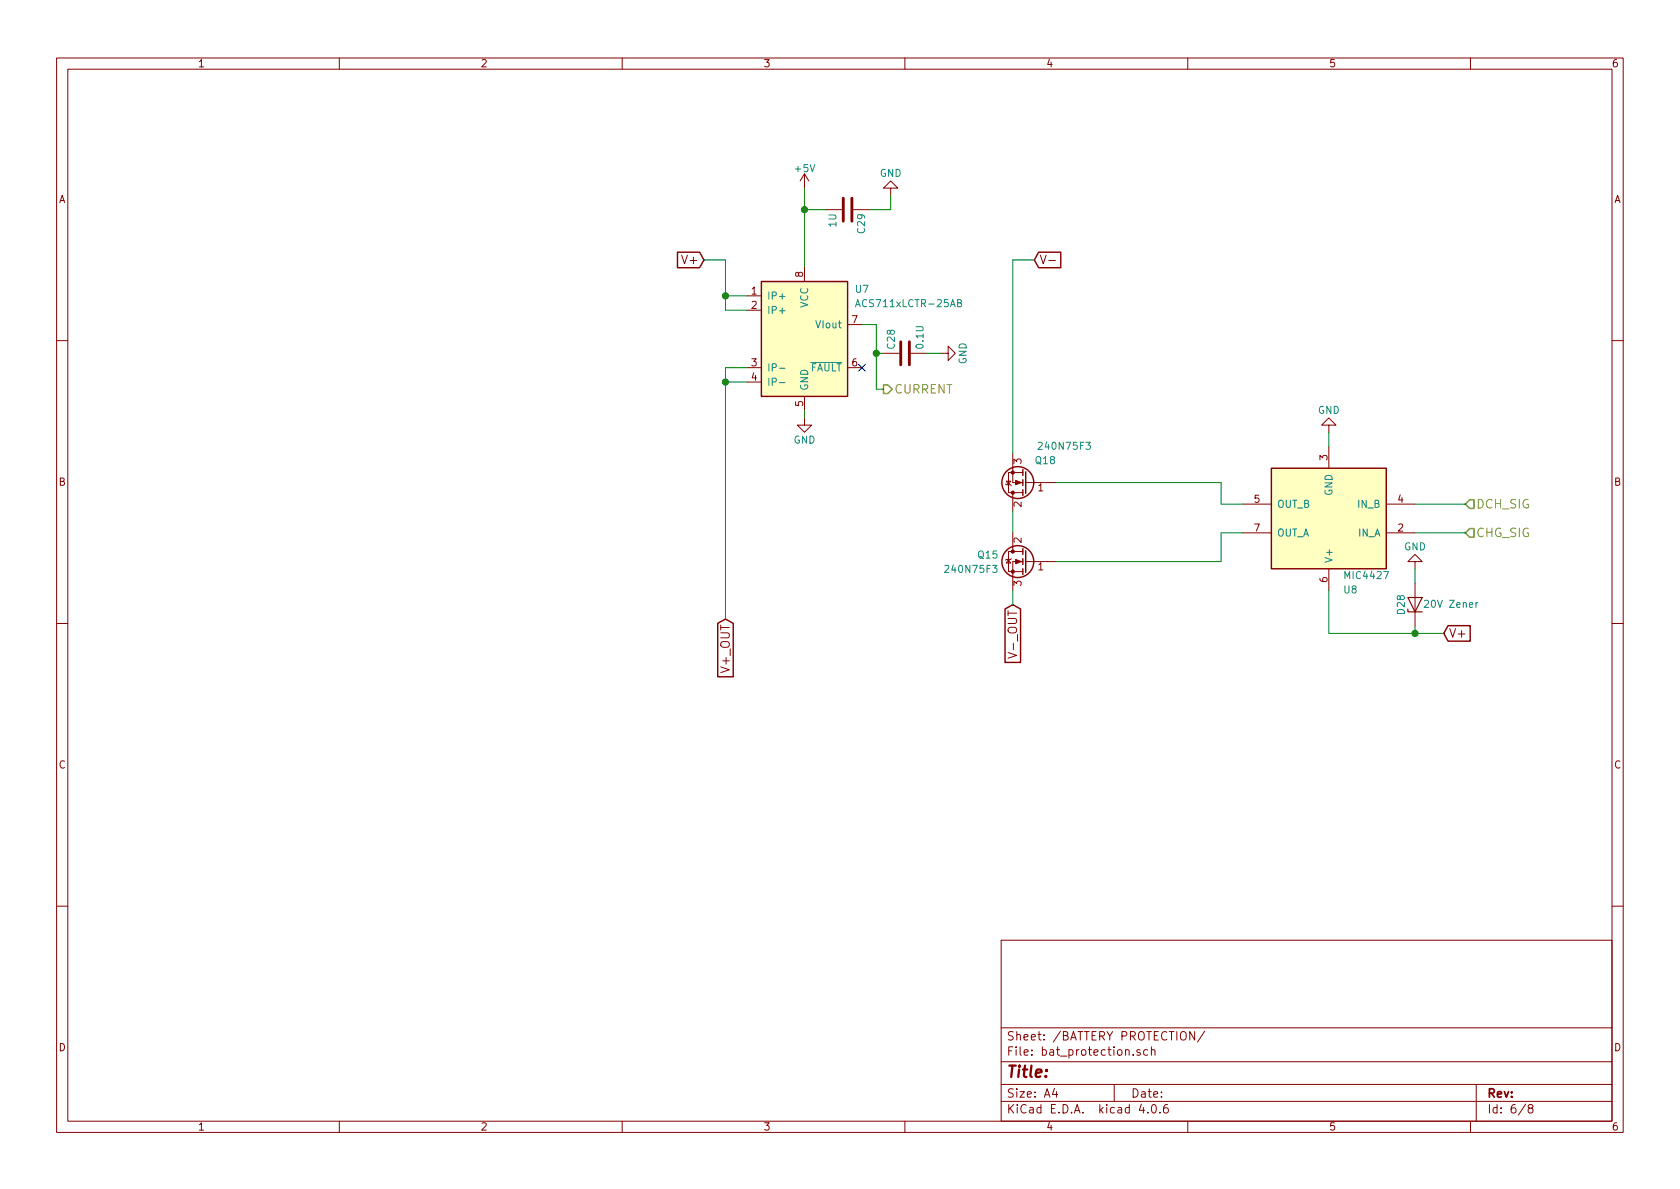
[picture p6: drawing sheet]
EESchema Schematic File Version 2
LIBS:power
LIBS:device
LIBS:transistors
LIBS:conn
LIBS:linear
LIBS:regul
LIBS:74xx
LIBS:cmos4000
LIBS:adc-dac
LIBS:memory
LIBS:xilinx
LIBS:microcontrollers
LIBS:dsp
LIBS:microchip
LIBS:analog_switches
LIBS:motorola
LIBS:texas
LIBS:intel
LIBS:audio
LIBS:interface
LIBS:digital-audio
LIBS:philips
LIBS:display
LIBS:cypress
LIBS:siliconi
LIBS:opto
LIBS:atmel
LIBS:contrib
LIBS:valves
LIBS:Symbols_DCDC-ACDC-Converter_RevC_20Jul2012
LIBS:Symbols_EN60617_13Mar2013
LIBS:Symbols_EN60617-10_HF-Radio_DRAFT_12Sep2013
LIBS:Symbols_ICs-Diskrete_RevD10
LIBS:Symbols_ICs-Opto_RevB_16Sep2013
LIBS:Symbols_Microcontroller_Philips-NXP_RevA_06Oct2013
LIBS:Symbols_Socket-DIN41612_RevA
LIBS:Symbols_Transformer-Diskrete_RevA
LIBS:SymbolsSimilarEN60617+oldDIN617-RevE8
LIBS:74xgxx
LIBS:ac-dc
LIBS:actel
LIBS:allegro
LIBS:Altera
LIBS:analog_devices
LIBS:battery_management
LIBS:bbd
LIBS:bosch
LIBS:brooktre
LIBS:cmos_ieee
LIBS:dc-dc
LIBS:diode
LIBS:elec-unifil
LIBS:ESD_Protection
LIBS:ftdi
LIBS:gennum
LIBS:graphic
LIBS:hc11
LIBS:ir
LIBS:Lattice
LIBS:leds
LIBS:logo
LIBS:maxim
LIBS:mechanical
LIBS:microchip_dspic33dsc
LIBS:microchip_pic10mcu
LIBS:microchip_pic12mcu
LIBS:microchip_pic16mcu
LIBS:microchip_pic18mcu
LIBS:microchip_pic24mcu
LIBS:microchip_pic32mcu
LIBS:modules
LIBS:motor_drivers
LIBS:motors
LIBS:msp430
LIBS:nordicsemi
LIBS:nxp
LIBS:nxp_armmcu
LIBS:onsemi
LIBS:Oscillators
LIBS:Power_Management
LIBS:powerint
LIBS:pspice
LIBS:references
LIBS:relays
LIBS:rfcom
LIBS:sensors
LIBS:silabs
LIBS:stm8
LIBS:stm32
LIBS:supertex
LIBS:switches
LIBS:transf
LIBS:triac_thyristor
LIBS:ttl_ieee
LIBS:video
LIBS:wiznet
LIBS:Worldsemi
LIBS:Xicor
LIBS:zetex
LIBS:Zilog
LIBS:BMS_V2-cache
EELAYER 25 0
EELAYER END
$Descr A4 11693 8268
encoding utf-8
Sheet 6 8
Title ""
Date ""
Rev ""
Comp ""
Comment1 ""
Comment2 ""
Comment3 ""
Comment4 ""
$EndDescr
$Comp
L Q_NMOS_GDS Q18
U 1 1
P 7150 3350
F 0 "Q18" H 6950 3200 50  0000 L CNN
F 1 "240N75F3" H 6700 3100 50  0000 L CNN
F 2 "TO_SOT_Packages_SMD:TO-252-2" H 7350 3450 50  0001 C CNN
F 3 "" H 7150 3350 50  0001 C CNN
	1    7150 3350
	-1   0    0    1   
$EndComp
$Comp
L Q_NMOS_GDS Q15
U 1 1
P 7150 3900
F 0 "Q15" H 7350 3950 50  0000 L CNN
F 1 "240N75F3" H 7350 3850 50  0000 L CNN
F 2 "TO_SOT_Packages_SMD:TO-252-2" H 7350 4000 50  0001 C CNN
F 3 "" H 7150 3900 50  0001 C CNN
	1    7150 3900
	-1   0    0    -1  
$EndComp
$Comp
L +5V #PWR018
U 1 1
P 5600 1300
F 0 "#PWR018" H 5600 1150 50  0001 C CNN
F 1 "+5V" H 5600 1440 50  0000 C CNN
F 2 "" H 5600 1300 50  0001 C CNN
F 3 "" H 5600 1300 50  0001 C CNN
	1    5600 1300
	1    0    0    -1  
$EndComp
Wire Wire Line
	5600 1300 5600 1850
$Comp
L C C29
U 1 1
P 5900 1450
F 0 "C29" H 5925 1550 50  0000 L CNN
F 1 "1U" H 5925 1350 50  0000 L CNN
F 2 "Capacitors_SMD:C_1206_HandSoldering" H 5938 1300 50  0001 C CNN
F 3 "" H 5900 1450 50  0001 C CNN
	1    5900 1450
	0    1    1    0   
$EndComp
Wire Wire Line
	5750 1450 5600 1450
Connection ~ 5600 1450
$Comp
L GND #PWR019
U 1 1
P 6200 1350
F 0 "#PWR019" H 6200 1100 50  0001 C CNN
F 1 "GND" H 6200 1200 50  0000 C CNN
F 2 "" H 6200 1350 50  0001 C CNN
F 3 "" H 6200 1350 50  0001 C CNN
	1    6200 1350
	-1   0    0    1   
$EndComp
Wire Wire Line
	6200 1350 6200 1450
Wire Wire Line
	6200 1450 6050 1450
Text HLabel 6150 2700 2    60   Output ~ 0
CURRENT
Wire Wire Line
	6150 2700 6100 2700
Wire Wire Line
	6100 2700 6100 2250
Wire Wire Line
	6100 2250 6000 2250
$Comp
L C C28
U 1 1
P 6300 2450
F 0 "C28" H 6325 2550 50  0000 L CNN
F 1 "0.1U" H 6325 2350 50  0000 L CNN
F 2 "Capacitors_SMD:C_1206_HandSoldering" H 6338 2300 50  0001 C CNN
F 3 "" H 6300 2450 50  0001 C CNN
	1    6300 2450
	0    -1   -1   0   
$EndComp
Wire Wire Line
	6150 2450 6100 2450
Connection ~ 6100 2450
$Comp
L GND #PWR020
U 1 1
P 6550 2450
F 0 "#PWR020" H 6550 2200 50  0001 C CNN
F 1 "GND" H 6550 2300 50  0000 C CNN
F 2 "" H 6550 2450 50  0001 C CNN
F 3 "" H 6550 2450 50  0001 C CNN
	1    6550 2450
	0    -1   -1   0   
$EndComp
Wire Wire Line
	6550 2450 6450 2450
$Comp
L GND #PWR021
U 1 1
P 5600 2900
F 0 "#PWR021" H 5600 2650 50  0001 C CNN
F 1 "GND" H 5600 2750 50  0000 C CNN
F 2 "" H 5600 2900 50  0001 C CNN
F 3 "" H 5600 2900 50  0001 C CNN
	1    5600 2900
	1    0    0    -1  
$EndComp
$Comp
L GND #PWR022
U 1 1
P 9250 3000
F 0 "#PWR022" H 9250 2750 50  0001 C CNN
F 1 "GND" H 9250 2850 50  0000 C CNN
F 2 "" H 9250 3000 50  0001 C CNN
F 3 "" H 9250 3000 50  0001 C CNN
	1    9250 3000
	-1   0    0    1   
$EndComp
Text HLabel 10200 3700 2    60   Input ~ 0
CHG_SIG
Text HLabel 10200 3500 2    60   Input ~ 0
DCH_SIG
Text GLabel 4900 1800 0    60   Input ~ 0
V+
Text GLabel 7200 1800 2    60   Input ~ 0
V-
Text GLabel 7050 4200 3    60   Input ~ 0
V-_OUT
Text GLabel 5050 4300 3    60   Input ~ 0
V+_OUT
Wire Wire Line
	7050 1800 7050 3150
Text GLabel 10050 4400 2    60   Input ~ 0
V+
Wire Wire Line
	7050 1800 7200 1800
$Comp
L ACS711xLCTR-25AB U7
U 1 1
P 5600 2350
F 0 "U7" H 5950 2700 50  0000 L CNN
F 1 "ACS711xLCTR-25AB" H 5950 2600 50  0000 L CNN
F 2 "Housings_SOIC:SOIC-8_3.9x4.9mm_Pitch1.27mm" H 5950 2300 50  0001 L CIN
F 3 "" H 5600 2350 50  0001 C CNN
	1    5600 2350
	1    0    0    -1  
$EndComp
Wire Wire Line
	5600 2900 5600 2850
NoConn ~ 6000 2550
Wire Wire Line
	5050 2550 5050 4300
Wire Wire Line
	5050 2650 5200 2650
Wire Wire Line
	4900 1800 5050 1800
Wire Wire Line
	5050 1800 5050 2150
Wire Wire Line
	5050 2050 5200 2050
Wire Wire Line
	5050 2150 5200 2150
Connection ~ 5050 2050
Wire Wire Line
	5200 2550 5050 2550
Connection ~ 5050 2650
$Comp
L MIC4427 U8
U 1 1
P 9250 3600
F 0 "U8" H 9150 4100 50  0000 R CNN
F 1 "MIC4427" H 9150 4000 50  0000 R CNN
F 2 "Housings_SOIC:SOIC-8_3.9x4.9mm_Pitch1.27mm" H 9250 3300 50  0001 C CNN
F 3 "" H 9250 3300 50  0001 C CNN
	1    9250 3600
	-1   0    0    1   
$EndComp
Wire Wire Line
	9850 3700 10200 3700
Wire Wire Line
	10200 3500 9850 3500
Wire Wire Line
	9250 3000 9250 3100
$Comp
L D_Zener D28
U 1 1
P 9850 4200
F 0 "D28" H 9850 4300 50  0000 C CNN
F 1 "20V Zener" V 9850 3950 50  0000 C CNN
F 2 "Diodes_SMD:D_SOD-123" H 9850 4200 50  0001 C CNN
F 3 "" H 9850 4200 50  0001 C CNN
	1    9850 4200
	0    -1   -1   0   
$EndComp
Wire Wire Line
	10050 4400 9250 4400
Wire Wire Line
	9850 4400 9850 4350
Wire Wire Line
	9250 4400 9250 4100
Connection ~ 9850 4400
$Comp
L GND #PWR023
U 1 1
P 9850 3950
F 0 "#PWR023" H 9850 3700 50  0001 C CNN
F 1 "GND" H 9850 3800 50  0000 C CNN
F 2 "" H 9850 3950 50  0001 C CNN
F 3 "" H 9850 3950 50  0001 C CNN
	1    9850 3950
	-1   0    0    1   
$EndComp
Wire Wire Line
	9850 3950 9850 4050
Wire Wire Line
	7350 3350 8500 3350
Wire Wire Line
	7050 3700 7050 3550
Wire Wire Line
	7350 3900 8500 3900
Wire Wire Line
	7050 4200 7050 4100
Wire Wire Line
	8500 3350 8500 3500
Wire Wire Line
	8500 3500 8650 3500
Wire Wire Line
	8500 3900 8500 3700
Wire Wire Line
	8500 3700 8650 3700
$EndSCHEMATC
